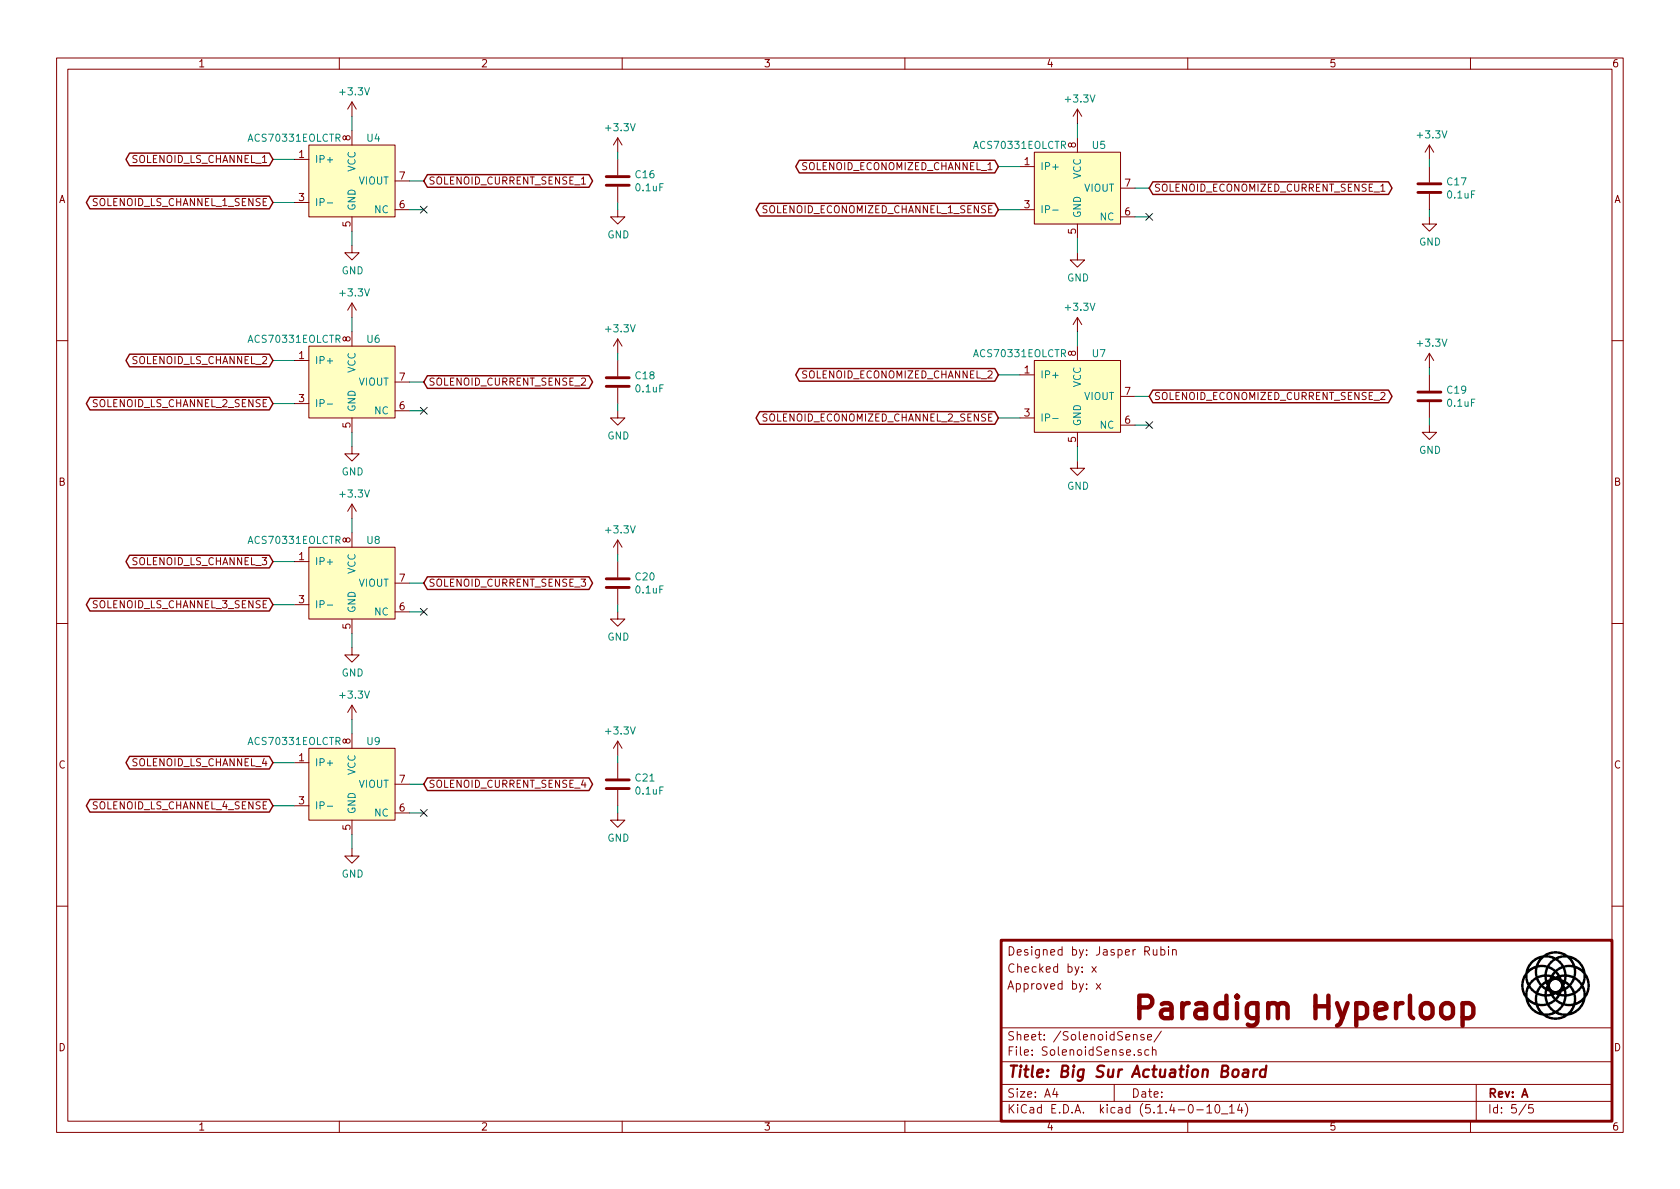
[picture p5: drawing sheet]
EESchema Schematic File Version 4
LIBS:Big Sur-cache
EELAYER 30 0
EELAYER END
$Descr A4 11693 8268
encoding utf-8
Sheet 5 5
Title "Big Sur Actuation Board"
Date ""
Rev "A"
Comp "Paradigm Hyperloop"
Comment1 ""
Comment2 "x"
Comment3 "x"
Comment4 "Jasper Rubin"
$EndDescr
$Comp
L power:+3.3V #PWR046
U 1 1
P 2450 800
F 0 "#PWR046" H 2450 650 50  0001 C CNN
F 1 "+3.3V" H 2465 973 50  0000 C CNN
F 2 "" H 2450 800 50  0001 C CNN
F 3 "" H 2450 800 50  0001 C CNN
	1    2450 800 
	1    0    0    -1  
$EndComp
Wire Wire Line
	2450 900  2450 800 
$Comp
L power:GND #PWR052
U 1 1
P 2450 1700
F 0 "#PWR052" H 2450 1450 50  0001 C CNN
F 1 "GND" H 2455 1527 50  0000 C CNN
F 2 "" H 2450 1700 50  0001 C CNN
F 3 "" H 2450 1700 50  0001 C CNN
	1    2450 1700
	1    0    0    -1  
$EndComp
$Comp
L power:+3.3V #PWR048
U 1 1
P 4300 1050
F 0 "#PWR048" H 4300 900 50  0001 C CNN
F 1 "+3.3V" H 4315 1223 50  0000 C CNN
F 2 "" H 4300 1050 50  0001 C CNN
F 3 "" H 4300 1050 50  0001 C CNN
	1    4300 1050
	1    0    0    -1  
$EndComp
$Comp
L power:GND #PWR050
U 1 1
P 4300 1450
F 0 "#PWR050" H 4300 1200 50  0001 C CNN
F 1 "GND" H 4305 1277 50  0000 C CNN
F 2 "" H 4300 1450 50  0001 C CNN
F 3 "" H 4300 1450 50  0001 C CNN
	1    4300 1450
	1    0    0    -1  
$EndComp
Wire Wire Line
	4300 1050 4300 1100
Wire Wire Line
	4300 1400 4300 1450
$Comp
L BigSurLib:ACS70331EOLCTR U4
U 1 1
P 2450 1250
F 0 "U4" H 2600 1550 50  0000 C CNN
F 1 "ACS70331EOLCTR" H 2050 1550 50  0000 C CNN
F 2 "Big Sur:Allegro_SOIC_6.2x5.0mm_P1.27mm" H 2450 1350 50  0001 C CNN
F 3 "https://www.allegromicro.com/~/media/Files/Datasheets/ACS70331-Datasheet.ashx" H 2450 1350 50  0001 C CNN
	1    2450 1250
	1    0    0    -1  
$EndComp
Text GLabel 2950 1250 2    50   BiDi ~ 0
SOLENOID_CURRENT_SENSE_1
Wire Wire Line
	2950 1250 2850 1250
Text GLabel 1900 1400 0    50   BiDi ~ 0
SOLENOID_LS_CHANNEL_1_SENSE
Wire Wire Line
	1900 1100 2050 1100
Wire Wire Line
	1900 1400 2050 1400
Text GLabel 1900 1100 0    50   BiDi ~ 0
SOLENOID_LS_CHANNEL_1
$Comp
L power:+3.3V #PWR054
U 1 1
P 2450 2200
F 0 "#PWR054" H 2450 2050 50  0001 C CNN
F 1 "+3.3V" H 2465 2373 50  0000 C CNN
F 2 "" H 2450 2200 50  0001 C CNN
F 3 "" H 2450 2200 50  0001 C CNN
	1    2450 2200
	1    0    0    -1  
$EndComp
Wire Wire Line
	2450 2300 2450 2200
$Comp
L power:GND #PWR060
U 1 1
P 2450 3100
F 0 "#PWR060" H 2450 2850 50  0001 C CNN
F 1 "GND" H 2455 2927 50  0000 C CNN
F 2 "" H 2450 3100 50  0001 C CNN
F 3 "" H 2450 3100 50  0001 C CNN
	1    2450 3100
	1    0    0    -1  
$EndComp
$Comp
L BigSurLib:ACS70331EOLCTR U6
U 1 1
P 2450 2650
F 0 "U6" H 2600 2950 50  0000 C CNN
F 1 "ACS70331EOLCTR" H 2050 2950 50  0000 C CNN
F 2 "Big Sur:Allegro_SOIC_6.2x5.0mm_P1.27mm" H 2450 2750 50  0001 C CNN
F 3 "https://www.allegromicro.com/~/media/Files/Datasheets/ACS70331-Datasheet.ashx" H 2450 2750 50  0001 C CNN
	1    2450 2650
	1    0    0    -1  
$EndComp
Text GLabel 2950 2650 2    50   BiDi ~ 0
SOLENOID_CURRENT_SENSE_2
Wire Wire Line
	2950 2650 2850 2650
Text GLabel 1900 2800 0    50   BiDi ~ 0
SOLENOID_LS_CHANNEL_2_SENSE
Wire Wire Line
	1900 2500 2050 2500
Wire Wire Line
	1900 2800 2050 2800
Text GLabel 1900 2500 0    50   BiDi ~ 0
SOLENOID_LS_CHANNEL_2
$Comp
L power:+3.3V #PWR062
U 1 1
P 2450 3600
F 0 "#PWR062" H 2450 3450 50  0001 C CNN
F 1 "+3.3V" H 2465 3773 50  0000 C CNN
F 2 "" H 2450 3600 50  0001 C CNN
F 3 "" H 2450 3600 50  0001 C CNN
	1    2450 3600
	1    0    0    -1  
$EndComp
Wire Wire Line
	2450 3700 2450 3600
$Comp
L power:GND #PWR065
U 1 1
P 2450 4500
F 0 "#PWR065" H 2450 4250 50  0001 C CNN
F 1 "GND" H 2455 4327 50  0000 C CNN
F 2 "" H 2450 4500 50  0001 C CNN
F 3 "" H 2450 4500 50  0001 C CNN
	1    2450 4500
	1    0    0    -1  
$EndComp
$Comp
L BigSurLib:ACS70331EOLCTR U8
U 1 1
P 2450 4050
F 0 "U8" H 2600 4350 50  0000 C CNN
F 1 "ACS70331EOLCTR" H 2050 4350 50  0000 C CNN
F 2 "Big Sur:Allegro_SOIC_6.2x5.0mm_P1.27mm" H 2450 4150 50  0001 C CNN
F 3 "https://www.allegromicro.com/~/media/Files/Datasheets/ACS70331-Datasheet.ashx" H 2450 4150 50  0001 C CNN
	1    2450 4050
	1    0    0    -1  
$EndComp
Text GLabel 2950 4050 2    50   BiDi ~ 0
SOLENOID_CURRENT_SENSE_3
Wire Wire Line
	2950 4050 2850 4050
Text GLabel 1900 4200 0    50   BiDi ~ 0
SOLENOID_LS_CHANNEL_3_SENSE
Wire Wire Line
	1900 3900 2050 3900
Wire Wire Line
	1900 4200 2050 4200
Text GLabel 1900 3900 0    50   BiDi ~ 0
SOLENOID_LS_CHANNEL_3
$Comp
L power:+3.3V #PWR066
U 1 1
P 2450 5000
F 0 "#PWR066" H 2450 4850 50  0001 C CNN
F 1 "+3.3V" H 2465 5173 50  0000 C CNN
F 2 "" H 2450 5000 50  0001 C CNN
F 3 "" H 2450 5000 50  0001 C CNN
	1    2450 5000
	1    0    0    -1  
$EndComp
Wire Wire Line
	2450 5100 2450 5000
$Comp
L power:GND #PWR069
U 1 1
P 2450 5900
F 0 "#PWR069" H 2450 5650 50  0001 C CNN
F 1 "GND" H 2455 5727 50  0000 C CNN
F 2 "" H 2450 5900 50  0001 C CNN
F 3 "" H 2450 5900 50  0001 C CNN
	1    2450 5900
	1    0    0    -1  
$EndComp
$Comp
L BigSurLib:ACS70331EOLCTR U9
U 1 1
P 2450 5450
F 0 "U9" H 2600 5750 50  0000 C CNN
F 1 "ACS70331EOLCTR" H 2050 5750 50  0000 C CNN
F 2 "Big Sur:Allegro_SOIC_6.2x5.0mm_P1.27mm" H 2450 5550 50  0001 C CNN
F 3 "https://www.allegromicro.com/~/media/Files/Datasheets/ACS70331-Datasheet.ashx" H 2450 5550 50  0001 C CNN
	1    2450 5450
	1    0    0    -1  
$EndComp
Text GLabel 2950 5450 2    50   BiDi ~ 0
SOLENOID_CURRENT_SENSE_4
Wire Wire Line
	2950 5450 2850 5450
Text GLabel 1900 5600 0    50   BiDi ~ 0
SOLENOID_LS_CHANNEL_4_SENSE
Wire Wire Line
	1900 5300 2050 5300
Wire Wire Line
	1900 5600 2050 5600
Text GLabel 1900 5300 0    50   BiDi ~ 0
SOLENOID_LS_CHANNEL_4
$Comp
L power:+3.3V #PWR047
U 1 1
P 7500 850
F 0 "#PWR047" H 7500 700 50  0001 C CNN
F 1 "+3.3V" H 7515 1023 50  0000 C CNN
F 2 "" H 7500 850 50  0001 C CNN
F 3 "" H 7500 850 50  0001 C CNN
	1    7500 850 
	1    0    0    -1  
$EndComp
Wire Wire Line
	7500 950  7500 850 
$Comp
L power:GND #PWR053
U 1 1
P 7500 1750
F 0 "#PWR053" H 7500 1500 50  0001 C CNN
F 1 "GND" H 7505 1577 50  0000 C CNN
F 2 "" H 7500 1750 50  0001 C CNN
F 3 "" H 7500 1750 50  0001 C CNN
	1    7500 1750
	1    0    0    -1  
$EndComp
$Comp
L BigSurLib:ACS70331EOLCTR U5
U 1 1
P 7500 1300
F 0 "U5" H 7650 1600 50  0000 C CNN
F 1 "ACS70331EOLCTR" H 7100 1600 50  0000 C CNN
F 2 "Big Sur:Allegro_SOIC_6.2x5.0mm_P1.27mm" H 7500 1400 50  0001 C CNN
F 3 "https://www.allegromicro.com/~/media/Files/Datasheets/ACS70331-Datasheet.ashx" H 7500 1400 50  0001 C CNN
	1    7500 1300
	1    0    0    -1  
$EndComp
Text GLabel 8000 1300 2    50   BiDi ~ 0
SOLENOID_ECONOMIZED_CURRENT_SENSE_1
Wire Wire Line
	8000 1300 7900 1300
Text GLabel 6950 1450 0    50   BiDi ~ 0
SOLENOID_ECONOMIZED_CHANNEL_1_SENSE
Wire Wire Line
	6950 1150 7100 1150
Wire Wire Line
	6950 1450 7100 1450
Text GLabel 6950 1150 0    50   BiDi ~ 0
SOLENOID_ECONOMIZED_CHANNEL_1
$Comp
L power:+3.3V #PWR055
U 1 1
P 7500 2300
F 0 "#PWR055" H 7500 2150 50  0001 C CNN
F 1 "+3.3V" H 7515 2473 50  0000 C CNN
F 2 "" H 7500 2300 50  0001 C CNN
F 3 "" H 7500 2300 50  0001 C CNN
	1    7500 2300
	1    0    0    -1  
$EndComp
Wire Wire Line
	7500 2400 7500 2300
$Comp
L power:GND #PWR061
U 1 1
P 7500 3200
F 0 "#PWR061" H 7500 2950 50  0001 C CNN
F 1 "GND" H 7505 3027 50  0000 C CNN
F 2 "" H 7500 3200 50  0001 C CNN
F 3 "" H 7500 3200 50  0001 C CNN
	1    7500 3200
	1    0    0    -1  
$EndComp
$Comp
L BigSurLib:ACS70331EOLCTR U7
U 1 1
P 7500 2750
F 0 "U7" H 7650 3050 50  0000 C CNN
F 1 "ACS70331EOLCTR" H 7100 3050 50  0000 C CNN
F 2 "Big Sur:Allegro_SOIC_6.2x5.0mm_P1.27mm" H 7500 2850 50  0001 C CNN
F 3 "https://www.allegromicro.com/~/media/Files/Datasheets/ACS70331-Datasheet.ashx" H 7500 2850 50  0001 C CNN
	1    7500 2750
	1    0    0    -1  
$EndComp
Text GLabel 8000 2750 2    50   BiDi ~ 0
SOLENOID_ECONOMIZED_CURRENT_SENSE_2
Wire Wire Line
	8000 2750 7900 2750
Wire Wire Line
	6950 2600 7100 2600
Wire Wire Line
	6950 2900 7100 2900
Text GLabel 6950 2600 0    50   BiDi ~ 0
SOLENOID_ECONOMIZED_CHANNEL_2
Wire Wire Line
	2450 1600 2450 1700
Wire Wire Line
	2450 3000 2450 3100
Wire Wire Line
	2850 1450 2950 1450
NoConn ~ 2950 1450
Wire Wire Line
	2450 4400 2450 4500
Wire Wire Line
	2450 5800 2450 5900
Wire Wire Line
	2850 2850 2950 2850
NoConn ~ 2950 2850
NoConn ~ 2950 4250
NoConn ~ 2950 5650
Wire Wire Line
	2850 5650 2950 5650
Wire Wire Line
	2850 4250 2950 4250
Wire Wire Line
	7500 1650 7500 1750
Wire Wire Line
	7900 1500 8000 1500
NoConn ~ 8000 1500
Wire Wire Line
	7500 3100 7500 3200
Wire Wire Line
	7900 2950 8000 2950
NoConn ~ 8000 2950
Text GLabel 6950 2900 0    50   BiDi ~ 0
SOLENOID_ECONOMIZED_CHANNEL_2_SENSE
$Comp
L Device:C C?
U 1 1
P 4300 1250
AR Path="/5D6EB2B2/5D99FB16" Ref="C?"  Part="1" 
AR Path="/5D71C3EA/5D99FB16" Ref="C?"  Part="1" 
AR Path="/5D765C4F/5D99FB16" Ref="C16"  Part="1" 
F 0 "C16" H 4415 1296 50  0000 L CNN
F 1 "0.1uF" H 4415 1205 50  0000 L CNN
F 2 "Capacitor_SMD:C_0603_1608Metric_Pad1.05x0.95mm_HandSolder" H 4300 1250 50  0001 C CNN
F 3 "http://www.samsungsem.com/kr/support/product-search/mlcc/__icsFiles/afieldfile/2019/06/18/CL10B104KB8NNNC-19.pdf" H 4300 1250 50  0001 C CNN
F 4 "CL10B104KB8NNNC" H 4300 1250 50  0001 C CNN "Part Number"
F 5 "https://www.digikey.ca/product-detail/en/samsung-electro-mechanics/CL10B104KB8NNNC/1276-1000-1-ND/3889086" H 4300 1250 50  0001 C CNN "Digikey"
	1    4300 1250
	1    0    0    -1  
$EndComp
$Comp
L power:+3.3V #PWR056
U 1 1
P 4300 2450
F 0 "#PWR056" H 4300 2300 50  0001 C CNN
F 1 "+3.3V" H 4315 2623 50  0000 C CNN
F 2 "" H 4300 2450 50  0001 C CNN
F 3 "" H 4300 2450 50  0001 C CNN
	1    4300 2450
	1    0    0    -1  
$EndComp
$Comp
L power:GND #PWR058
U 1 1
P 4300 2850
F 0 "#PWR058" H 4300 2600 50  0001 C CNN
F 1 "GND" H 4305 2677 50  0000 C CNN
F 2 "" H 4300 2850 50  0001 C CNN
F 3 "" H 4300 2850 50  0001 C CNN
	1    4300 2850
	1    0    0    -1  
$EndComp
Wire Wire Line
	4300 2450 4300 2500
Wire Wire Line
	4300 2800 4300 2850
$Comp
L Device:C C?
U 1 1
P 4300 2650
AR Path="/5D6EB2B2/5D9B00C3" Ref="C?"  Part="1" 
AR Path="/5D71C3EA/5D9B00C3" Ref="C?"  Part="1" 
AR Path="/5D765C4F/5D9B00C3" Ref="C18"  Part="1" 
F 0 "C18" H 4415 2696 50  0000 L CNN
F 1 "0.1uF" H 4415 2605 50  0000 L CNN
F 2 "Capacitor_SMD:C_0603_1608Metric_Pad1.05x0.95mm_HandSolder" H 4300 2650 50  0001 C CNN
F 3 "http://www.samsungsem.com/kr/support/product-search/mlcc/__icsFiles/afieldfile/2019/06/18/CL10B104KB8NNNC-19.pdf" H 4300 2650 50  0001 C CNN
F 4 "CL10B104KB8NNNC" H 4300 2650 50  0001 C CNN "Part Number"
F 5 "https://www.digikey.ca/product-detail/en/samsung-electro-mechanics/CL10B104KB8NNNC/1276-1000-1-ND/3889086" H 4300 2650 50  0001 C CNN "Digikey"
	1    4300 2650
	1    0    0    -1  
$EndComp
$Comp
L power:+3.3V #PWR063
U 1 1
P 4300 3850
F 0 "#PWR063" H 4300 3700 50  0001 C CNN
F 1 "+3.3V" H 4315 4023 50  0000 C CNN
F 2 "" H 4300 3850 50  0001 C CNN
F 3 "" H 4300 3850 50  0001 C CNN
	1    4300 3850
	1    0    0    -1  
$EndComp
$Comp
L power:GND #PWR064
U 1 1
P 4300 4250
F 0 "#PWR064" H 4300 4000 50  0001 C CNN
F 1 "GND" H 4305 4077 50  0000 C CNN
F 2 "" H 4300 4250 50  0001 C CNN
F 3 "" H 4300 4250 50  0001 C CNN
	1    4300 4250
	1    0    0    -1  
$EndComp
Wire Wire Line
	4300 3850 4300 3900
Wire Wire Line
	4300 4200 4300 4250
$Comp
L Device:C C?
U 1 1
P 4300 4050
AR Path="/5D6EB2B2/5D9B13D2" Ref="C?"  Part="1" 
AR Path="/5D71C3EA/5D9B13D2" Ref="C?"  Part="1" 
AR Path="/5D765C4F/5D9B13D2" Ref="C20"  Part="1" 
F 0 "C20" H 4415 4096 50  0000 L CNN
F 1 "0.1uF" H 4415 4005 50  0000 L CNN
F 2 "Capacitor_SMD:C_0603_1608Metric_Pad1.05x0.95mm_HandSolder" H 4300 4050 50  0001 C CNN
F 3 "http://www.samsungsem.com/kr/support/product-search/mlcc/__icsFiles/afieldfile/2019/06/18/CL10B104KB8NNNC-19.pdf" H 4300 4050 50  0001 C CNN
F 4 "CL10B104KB8NNNC" H 4300 4050 50  0001 C CNN "Part Number"
F 5 "https://www.digikey.ca/product-detail/en/samsung-electro-mechanics/CL10B104KB8NNNC/1276-1000-1-ND/3889086" H 4300 4050 50  0001 C CNN "Digikey"
	1    4300 4050
	1    0    0    -1  
$EndComp
$Comp
L power:+3.3V #PWR067
U 1 1
P 4300 5250
F 0 "#PWR067" H 4300 5100 50  0001 C CNN
F 1 "+3.3V" H 4315 5423 50  0000 C CNN
F 2 "" H 4300 5250 50  0001 C CNN
F 3 "" H 4300 5250 50  0001 C CNN
	1    4300 5250
	1    0    0    -1  
$EndComp
$Comp
L power:GND #PWR068
U 1 1
P 4300 5650
F 0 "#PWR068" H 4300 5400 50  0001 C CNN
F 1 "GND" H 4305 5477 50  0000 C CNN
F 2 "" H 4300 5650 50  0001 C CNN
F 3 "" H 4300 5650 50  0001 C CNN
	1    4300 5650
	1    0    0    -1  
$EndComp
Wire Wire Line
	4300 5250 4300 5300
Wire Wire Line
	4300 5600 4300 5650
$Comp
L Device:C C?
U 1 1
P 4300 5450
AR Path="/5D6EB2B2/5D9B2931" Ref="C?"  Part="1" 
AR Path="/5D71C3EA/5D9B2931" Ref="C?"  Part="1" 
AR Path="/5D765C4F/5D9B2931" Ref="C21"  Part="1" 
F 0 "C21" H 4415 5496 50  0000 L CNN
F 1 "0.1uF" H 4415 5405 50  0000 L CNN
F 2 "Capacitor_SMD:C_0603_1608Metric_Pad1.05x0.95mm_HandSolder" H 4300 5450 50  0001 C CNN
F 3 "http://www.samsungsem.com/kr/support/product-search/mlcc/__icsFiles/afieldfile/2019/06/18/CL10B104KB8NNNC-19.pdf" H 4300 5450 50  0001 C CNN
F 4 "CL10B104KB8NNNC" H 4300 5450 50  0001 C CNN "Part Number"
F 5 "https://www.digikey.ca/product-detail/en/samsung-electro-mechanics/CL10B104KB8NNNC/1276-1000-1-ND/3889086" H 4300 5450 50  0001 C CNN "Digikey"
	1    4300 5450
	1    0    0    -1  
$EndComp
$Comp
L power:+3.3V #PWR049
U 1 1
P 9950 1100
F 0 "#PWR049" H 9950 950 50  0001 C CNN
F 1 "+3.3V" H 9965 1273 50  0000 C CNN
F 2 "" H 9950 1100 50  0001 C CNN
F 3 "" H 9950 1100 50  0001 C CNN
	1    9950 1100
	1    0    0    -1  
$EndComp
$Comp
L power:GND #PWR051
U 1 1
P 9950 1500
F 0 "#PWR051" H 9950 1250 50  0001 C CNN
F 1 "GND" H 9955 1327 50  0000 C CNN
F 2 "" H 9950 1500 50  0001 C CNN
F 3 "" H 9950 1500 50  0001 C CNN
	1    9950 1500
	1    0    0    -1  
$EndComp
Wire Wire Line
	9950 1100 9950 1150
Wire Wire Line
	9950 1450 9950 1500
$Comp
L Device:C C?
U 1 1
P 9950 1300
AR Path="/5D6EB2B2/5D9BC0A1" Ref="C?"  Part="1" 
AR Path="/5D71C3EA/5D9BC0A1" Ref="C?"  Part="1" 
AR Path="/5D765C4F/5D9BC0A1" Ref="C17"  Part="1" 
F 0 "C17" H 10065 1346 50  0000 L CNN
F 1 "0.1uF" H 10065 1255 50  0000 L CNN
F 2 "Capacitor_SMD:C_0603_1608Metric_Pad1.05x0.95mm_HandSolder" H 9950 1300 50  0001 C CNN
F 3 "http://www.samsungsem.com/kr/support/product-search/mlcc/__icsFiles/afieldfile/2019/06/18/CL10B104KB8NNNC-19.pdf" H 9950 1300 50  0001 C CNN
F 4 "CL10B104KB8NNNC" H 9950 1300 50  0001 C CNN "Part Number"
F 5 "https://www.digikey.ca/product-detail/en/samsung-electro-mechanics/CL10B104KB8NNNC/1276-1000-1-ND/3889086" H 9950 1300 50  0001 C CNN "Digikey"
	1    9950 1300
	1    0    0    -1  
$EndComp
$Comp
L power:+3.3V #PWR057
U 1 1
P 9950 2550
F 0 "#PWR057" H 9950 2400 50  0001 C CNN
F 1 "+3.3V" H 9965 2723 50  0000 C CNN
F 2 "" H 9950 2550 50  0001 C CNN
F 3 "" H 9950 2550 50  0001 C CNN
	1    9950 2550
	1    0    0    -1  
$EndComp
$Comp
L power:GND #PWR059
U 1 1
P 9950 2950
F 0 "#PWR059" H 9950 2700 50  0001 C CNN
F 1 "GND" H 9955 2777 50  0000 C CNN
F 2 "" H 9950 2950 50  0001 C CNN
F 3 "" H 9950 2950 50  0001 C CNN
	1    9950 2950
	1    0    0    -1  
$EndComp
Wire Wire Line
	9950 2550 9950 2600
Wire Wire Line
	9950 2900 9950 2950
$Comp
L Device:C C?
U 1 1
P 9950 2750
AR Path="/5D6EB2B2/5D9BC0C3" Ref="C?"  Part="1" 
AR Path="/5D71C3EA/5D9BC0C3" Ref="C?"  Part="1" 
AR Path="/5D765C4F/5D9BC0C3" Ref="C19"  Part="1" 
F 0 "C19" H 10065 2796 50  0000 L CNN
F 1 "0.1uF" H 10065 2705 50  0000 L CNN
F 2 "Capacitor_SMD:C_0603_1608Metric_Pad1.05x0.95mm_HandSolder" H 9950 2750 50  0001 C CNN
F 3 "http://www.samsungsem.com/kr/support/product-search/mlcc/__icsFiles/afieldfile/2019/06/18/CL10B104KB8NNNC-19.pdf" H 9950 2750 50  0001 C CNN
F 4 "CL10B104KB8NNNC" H 9950 2750 50  0001 C CNN "Part Number"
F 5 "https://www.digikey.ca/product-detail/en/samsung-electro-mechanics/CL10B104KB8NNNC/1276-1000-1-ND/3889086" H 9950 2750 50  0001 C CNN "Digikey"
	1    9950 2750
	1    0    0    -1  
$EndComp
$EndSCHEMATC
